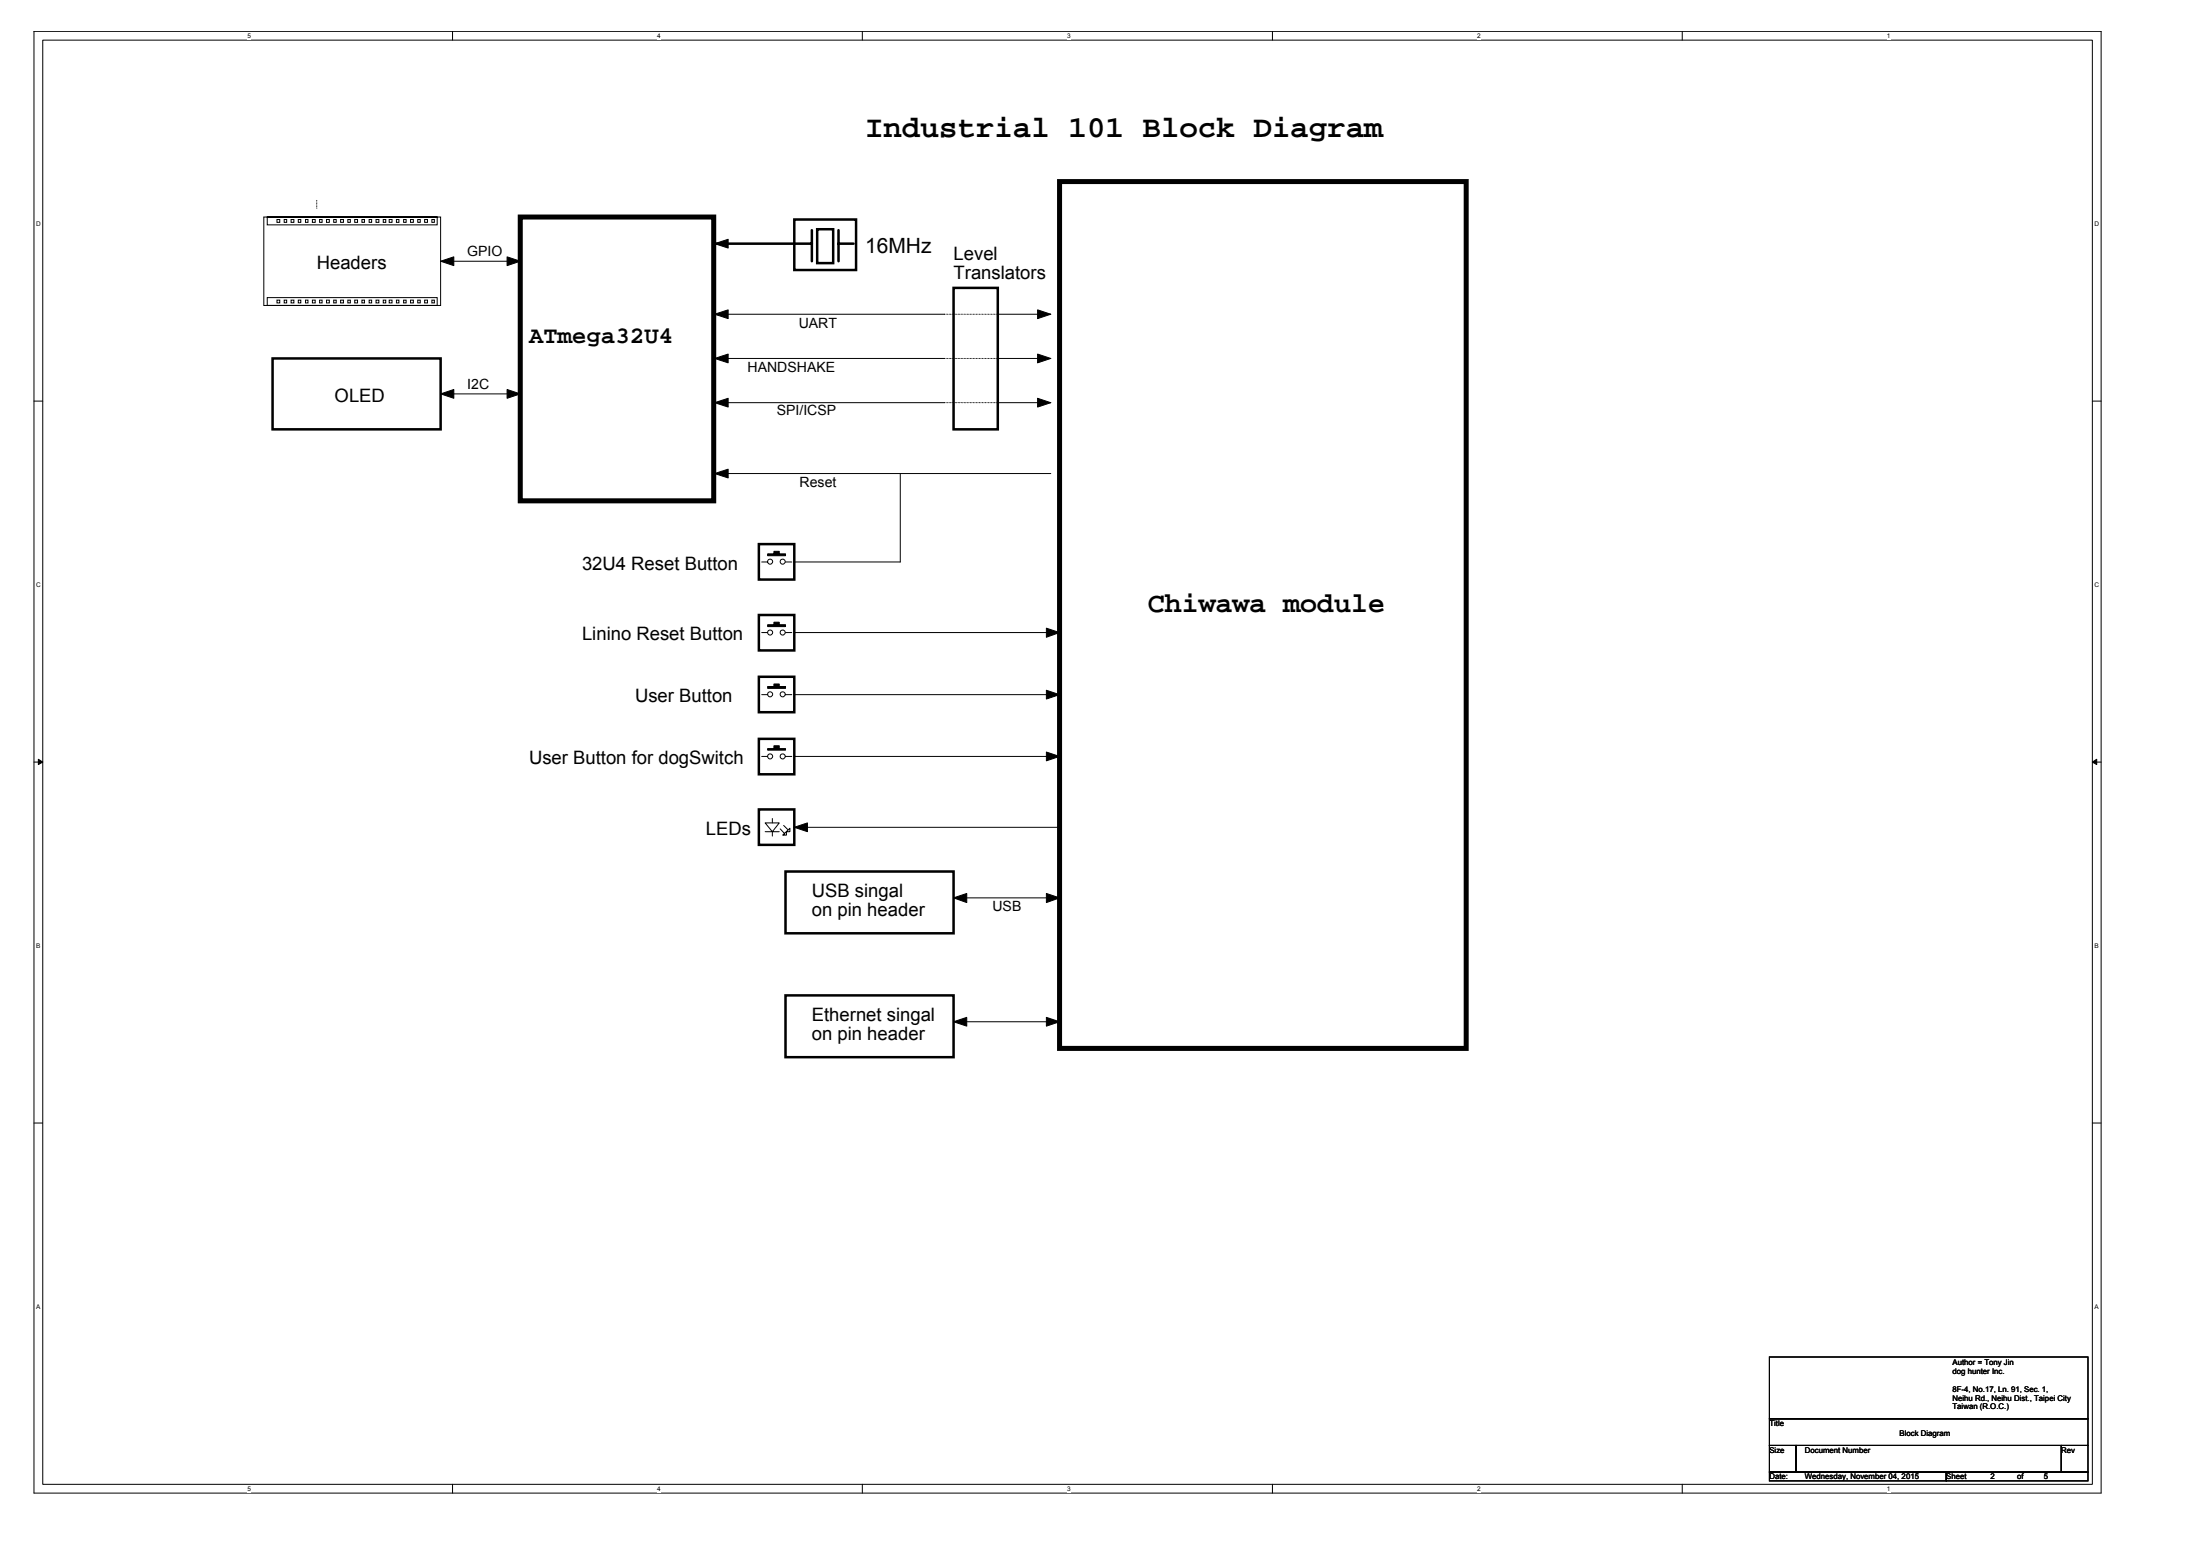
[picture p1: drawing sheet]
<svg xmlns="http://www.w3.org/2000/svg" width="297mm" height="210mm" viewBox="0 0 297 210" stroke-linecap="round" stroke-linejoin="round" font-family="sans-serif">
<path d="M4.6 4.2h279.1v197.3h-279.1zM5.8 5.4h276.7v195h-276.7z" fill="none" stroke="#000" stroke-width=".14"/>
<g fill="#fff">
<path d="M33.4 4.4h.5v.9h-.5z"/>
<path d="M33.4 200.5h.5v1h-.5z"/>
</g>
<path d="M61.1 4.2v1.2M61.1 200.4v1.1" fill="none" stroke="#000" stroke-width=".14"/>
<g fill="#fff">
<path d="M88.7 4.4h.5v.9h-.5z"/>
<path d="M88.7 200.5h.5v1h-.5z"/>
</g>
<path d="M116.4 4.2v1.2M116.4 200.4v1.1" fill="none" stroke="#000" stroke-width=".14"/>
<g fill="#fff">
<path d="M144.1 4.4h.4v.9h-.4z"/>
<path d="M144.1 200.5h.4v1h-.4z"/>
</g>
<path d="M171.8 4.2v1.2M171.8 200.4v1.1" fill="none" stroke="#000" stroke-width=".14"/>
<g fill="#fff">
<path d="M199.4 4.4h.5v.9h-.5z"/>
<path d="M199.4 200.5h.5v1h-.5z"/>
</g>
<path d="M227.1 4.2v1.2M227.1 200.4v1.1" fill="none" stroke="#000" stroke-width=".14"/>
<g fill="#fff">
<path d="M254.8 4.4h.4v.9h-.4z"/>
<path d="M254.8 200.5h.4v1h-.4z"/>
<path d="M4.9 29.8h.6v.9h-.6z"/>
<path d="M282.8 29.8h.6v.9h-.6z"/>
<path d="M4.9 78.5h.6v1h-.6z"/>
<path d="M282.8 78.5h.6v1h-.6z"/>
</g>
<path d="M4.6 54.1h1.2M282.5 54.1h1.2" fill="none" stroke="#000" stroke-width=".14"/>
<g fill="#fff">
<path d="M4.9 127.2h.5v1h-.5z"/>
<path d="M282.8 127.2h.6v1h-.6z"/>
</g>
<path d="M4.6 102.9h1.2M282.5 102.9h1.2" fill="none" stroke="#000" stroke-width=".14"/>
<path d="M5.2 102.5l.6 .4-.6 .3zM282.5 102.9l.6-.4v.7z" fill="#000" stroke="#000" stroke-width=".14"/>
<g fill="#fff">
<path d="M4.9 175.9h.5v1h-.5z"/>
<path d="M282.8 175.9h.6v1h-.6z"/>
</g>
<g fill="none" stroke="#000" stroke-width=".14">
<path d="M35.6 29.3h23.9v11.9h-23.9zM36.1 29.3h22.9v1.1h-22.9zM37.4 29.6h.4v.4h-.4zM38.4 29.6h.3v.4h-.3zM39.3 29.6h.4v.4h-.4zM40.3 29.6h.3v.4h-.3zM41.2 29.6h.4v.4h-.4zM42.2 29.6h.4v.4h-.4zM42.8 26.9v1.2M43.2 29.6h.3v.4h-.3zM44.1 29.6h.4v.4h-.4zM45.1 29.6h.3v.4h-.3z"/>
<path d="M46 29.6h.4v.4h-.4zM47 29.6h.3v.4h-.3zM47.9 29.6h.4v.4h-.4zM48.9 29.6h.3v.4h-.3zM49.8 29.6h.4v.4h-.4zM50.8 29.6h.4v.4h-.4zM51.7 29.6h.4v.4h-.4zM52.5 29.6h.4v.4h-.4zM53.5 29.6h.4v.4h-.4zM54.5 29.6h.3v.4h-.3zM55.4 29.6h.4v.4h-.4zM56.4 29.6h.3v.4h-.3z"/>
<path d="M57.3 29.6h.4v.4h-.4zM58.3 29.6h.3v.4h-.3zM59.5 35.3h10.7M36.1 40.2h22.9v1h-22.9zM37.4 40.5h.4v.4h-.4zM38.4 40.5h.3v.4h-.3zM39.3 40.5h.4v.4h-.4zM40.3 40.5h.3v.4h-.3zM41.2 40.5h.4v.4h-.4zM42.2 40.5h.4v.4h-.4zM43.2 40.5h.3v.4h-.3zM44.1 40.5h.4v.4h-.4z"/>
<path d="M45.1 40.5h.3v.4h-.3zM46 40.5h.4v.4h-.4zM47 40.5h.3v.4h-.3zM47.9 40.5h.4v.4h-.4zM48.9 40.5h.3v.4h-.3zM49.8 40.5h.4v.4h-.4zM50.8 40.5h.4v.4h-.4zM51.7 40.5h.4v.4h-.4zM52.5 40.5h.4v.4h-.4zM53.5 40.5h.4v.4h-.4zM54.5 40.5h.3v.4h-.3zM55.4 40.5h.4v.4h-.4z"/>
<path d="M56.4 40.5h.3v.4h-.3zM57.3 40.5h.4v.4h-.4zM58.3 40.5h.3v.4h-.3zM59.5 53.2h10.7M97.7 42.4h44.2M97.7 54.4h44.2M97.7 48.4h44.2M97.7 63.9h44.2M102.8 75.9h.8M106.1 75.9h.8M121.6 63.9v12h-14.4M102.8 85.4h.8"/>
<path d="M102.8 93.8h.8M106.1 85.4h.8M106.1 93.8h.8M107.2 85.4h35.9M107.2 93.8h35.9M102.8 102.1h.8M103.3 111.1h1.9l-.9 1.2zM103.3 112.3h1.9M104.3 110.5v.6M104.3 112.3v.6M105.3 111.9l.6 .6M105.7 112.7l1-.9v.5h-.5v.4z"/>
<path d="M105.8 111.4l.6 .6M105.9 112.5h.1M106.1 102.1h.8M107.2 111.7h35.9M107.2 102.1h35.9M128.7 121.2h14.4M128.7 137.9h14.4M4.6 151.6h1.2M282.5 151.6h1.2M238.9 183.2h43v8.3h-43zM238.9 191.5h43v3.6h-43zM238.9 195.1h3.6v3.6h-3.6z"/>
<path d="M238.9 198.7h23.9v1.2h-23.9zM242.5 195.1h35.8v3.6h-35.8zM262.8 198.7h19.1v1.2h-19.1zM278.3 195.1h3.6v3.6h-3.6z"/>
<circle cx="104" cy="75.8" r=".34"/>
<circle cx="105.7" cy="75.8" r=".34"/>
<circle cx="104" cy="93.7" r=".34"/>
<circle cx="104" cy="85.4" r=".34"/>
<circle cx="105.7" cy="93.7" r=".34"/>
<circle cx="105.7" cy="85.4" r=".34"/>
<circle cx="104" cy="102.1" r=".34"/>
<circle cx="105.7" cy="102.1" r=".34"/>
</g>
<g fill="#000" stroke="#000" stroke-width=".14">
<path d="M59.5 35.3l1.8-.6v1.2z" fill-rule="evenodd"/>
<path d="M68.5 34.7l1.7 .6-1.7 .6z" fill-rule="evenodd"/>
<path d="M96.5 32.9l1.8-.6v1.2z" fill-rule="evenodd"/>
<path d="M59.5 53.2l1.8-.6v1.2z" fill-rule="evenodd"/>
<path d="M68.5 52.6l1.7 .6-1.7 .6z" fill-rule="evenodd"/>
<path d="M96.5 54.4l1.8-.6v1.1z" fill-rule="evenodd"/>
<path d="M96.5 48.4l1.8-.6v1.2z" fill-rule="evenodd"/>
<path d="M96.5 42.4l1.8-.6v1.2z" fill-rule="evenodd"/>
<path d="M140.1 53.8l1.8 .6-1.8 .5z" fill-rule="evenodd"/>
<path d="M140.1 41.8l1.8 .6-1.8 .6z" fill-rule="evenodd"/>
<path d="M140.1 47.8l1.8 .6-1.8 .6z" fill-rule="evenodd"/>
<path d="M96.5 63.9l1.8-.6v1.2z" fill-rule="evenodd"/>
<path d="M103.6 74.8h.9v-.4h.7v.4h.9v.2h-2.5z" fill-rule="evenodd"/>
<path d="M103.6 92.7h.9v-.4h.7v.4h.9v.2h-2.5z" fill-rule="evenodd"/>
<path d="M103.6 84.3h.9v-.3h.7v.3h.9v.3h-2.5z" fill-rule="evenodd"/>
<path d="M141.3 93.2l1.8 .6-1.8 .6z" fill-rule="evenodd"/>
<path d="M141.3 84.8l1.8 .6-1.8 .6z" fill-rule="evenodd"/>
<path d="M103.6 101h.9v-.3h.7v.3h.9v.3h-2.5z" fill-rule="evenodd"/>
<path d="M107.2 111.7l1.8-.6v1.2z" fill-rule="evenodd"/>
<path d="M141.3 101.5l1.8 .6-1.8 .6z" fill-rule="evenodd"/>
<path d="M128.7 121.2l1.8-.6v1.2z" fill-rule="evenodd"/>
<path d="M128.7 137.9l1.8-.6v1.2z" fill-rule="evenodd"/>
<path d="M141.3 120.6l1.8 .6-1.8 .6z" fill-rule="evenodd"/>
<path d="M141.3 137.3l1.8 .6-1.8 .6z" fill-rule="evenodd"/>
</g>
<g fill="none" stroke="#000" stroke-width=".34">
<path d="M96.5 32.9h13.1M107.2 29.6h8.4v6.8h-8.4zM109.6 31.1v4.2M110.3 30.9h2.2v4.6h-2.2zM113.2 32.9h2M113.2 31.1v4.2M128.7 38.9h6v19.1h-6zM36.8 48.4h22.7v9.6h-22.7zM102.5 73.4h4.7v4.8h-4.7zM102.5 83h4.7v4.8h-4.7zM102.5 91.4h4.7v4.7h-4.7zM102.5 99.7h4.7v4.8h-4.7z"/>
<path d="M102.5 109.3h4.7v4.7h-4.7zM106.1 117.6h22.6v8.4h-22.6zM106.1 134.4h22.6v8.3h-22.6z"/>
</g>
<path d="M70.2 29.3h26.2v38.3h-26.2zM143.1 24.5h54.9v117h-54.9z" fill="none" stroke="#000" stroke-width=".68"/>
<text font-size="4.1" x="116.8" y="18.5">Industrial 101 Block Diagram</text>
<text font-size="3.8" x="155" y="82.6">Chiwawa module</text>
<text font-size="3.2" x="71.4" y="46.3">ATmega32U4</text>
<text font-size="2.8" x="116.8" y="34.2">16MHz</text>
<g font-size="2.5">
<text x="128.7" y="35.1">Level</text>
<text x="42.8" y="36.3">Headers</text>
<text x="128.7" y="37.7">Translators</text>
<text x="45.2" y="54.2">OLED</text>
<text x="78.6" y="76.9">32U4 Reset Button</text>
<text x="78.6" y="86.4">Linino Reset Button</text>
<text x="85.7" y="94.8">User Button</text>
<text x="71.4" y="103.2">User Button for dogSwitch</text>
<text x="95.3" y="112.7">LEDs</text>
<text x="109.6" y="121.1">USB singal</text>
<text x="109.6" y="123.7">on pin header</text>
<text x="109.6" y="137.8">Ethernet singal</text>
<text x="109.6" y="140.4">on pin header</text>
</g>
<g font-size="1.9">
<text x="63.1" y="34.6">GPIO</text>
<text x="107.8" y="44.2">UART</text>
<text x="63.1" y="52.5">I2C</text>
<text x="100.9" y="50.2">HANDSHAKE</text>
<text x="104.9" y="56">SPI/ICSP</text>
<text x="108" y="65.7">Reset</text>
<text x="134" y="123">USB</text>
</g>
<g font-size="1.1">
<text x="263.6" y="185.5">dog hunter Inc.</text>
<text x="263.6" y="184.3">Author = Tony Jin</text>
<text x="263.6" y="187.8">8F-4, No.17, Ln. 91, Sec. 1,</text>
<text x="263.6" y="189.1">Neihu Rd., Neihu Dist., Taipei City</text>
<text x="263.6" y="190.2">Taiwan (R.O.C.)</text>
<text x="238.9" y="192.5">Title</text>
<text x="238.9" y="196.1">Size</text>
<text x="243.7" y="196.1">Document Number</text>
<text x="256.5" y="193.8">Block Diagram</text>
<text x="278.3" y="196.1">Rev</text>
<text x="238.9" y="199.7">Date:</text>
<text x="243.7" y="199.7">Wednesday, November 04, 2015</text>
<text x="262.8" y="199.7">Sheet</text>
<text x="268.7" y="199.7">2</text>
<text x="272.3" y="199.7">of</text>
<text x="275.9" y="199.7">5</text>
</g>
<g font-size=".9">
<text x="33.4" y="5.2">5</text>
<text x="88.7" y="5.2">4</text>
<text x="144.1" y="5.2">3</text>
<text x="199.4" y="5.2">2</text>
<text x="254.8" y="5.2">1</text>
<text x="4.9" y="30.6">D</text>
<text x="282.8" y="30.6">D</text>
<text x="4.9" y="79.3">C</text>
<text x="282.8" y="79.3">C</text>
<text x="4.9" y="128">B</text>
<text x="282.8" y="128">B</text>
<text x="4.9" y="176.7">A</text>
<text x="282.8" y="176.7">A</text>
<text x="33.4" y="201.3">5</text>
<text x="88.7" y="201.3">4</text>
<text x="144.1" y="201.3">3</text>
<text x="199.4" y="201.3">2</text>
<text x="254.8" y="201.3">1</text>
</g>
</svg>
